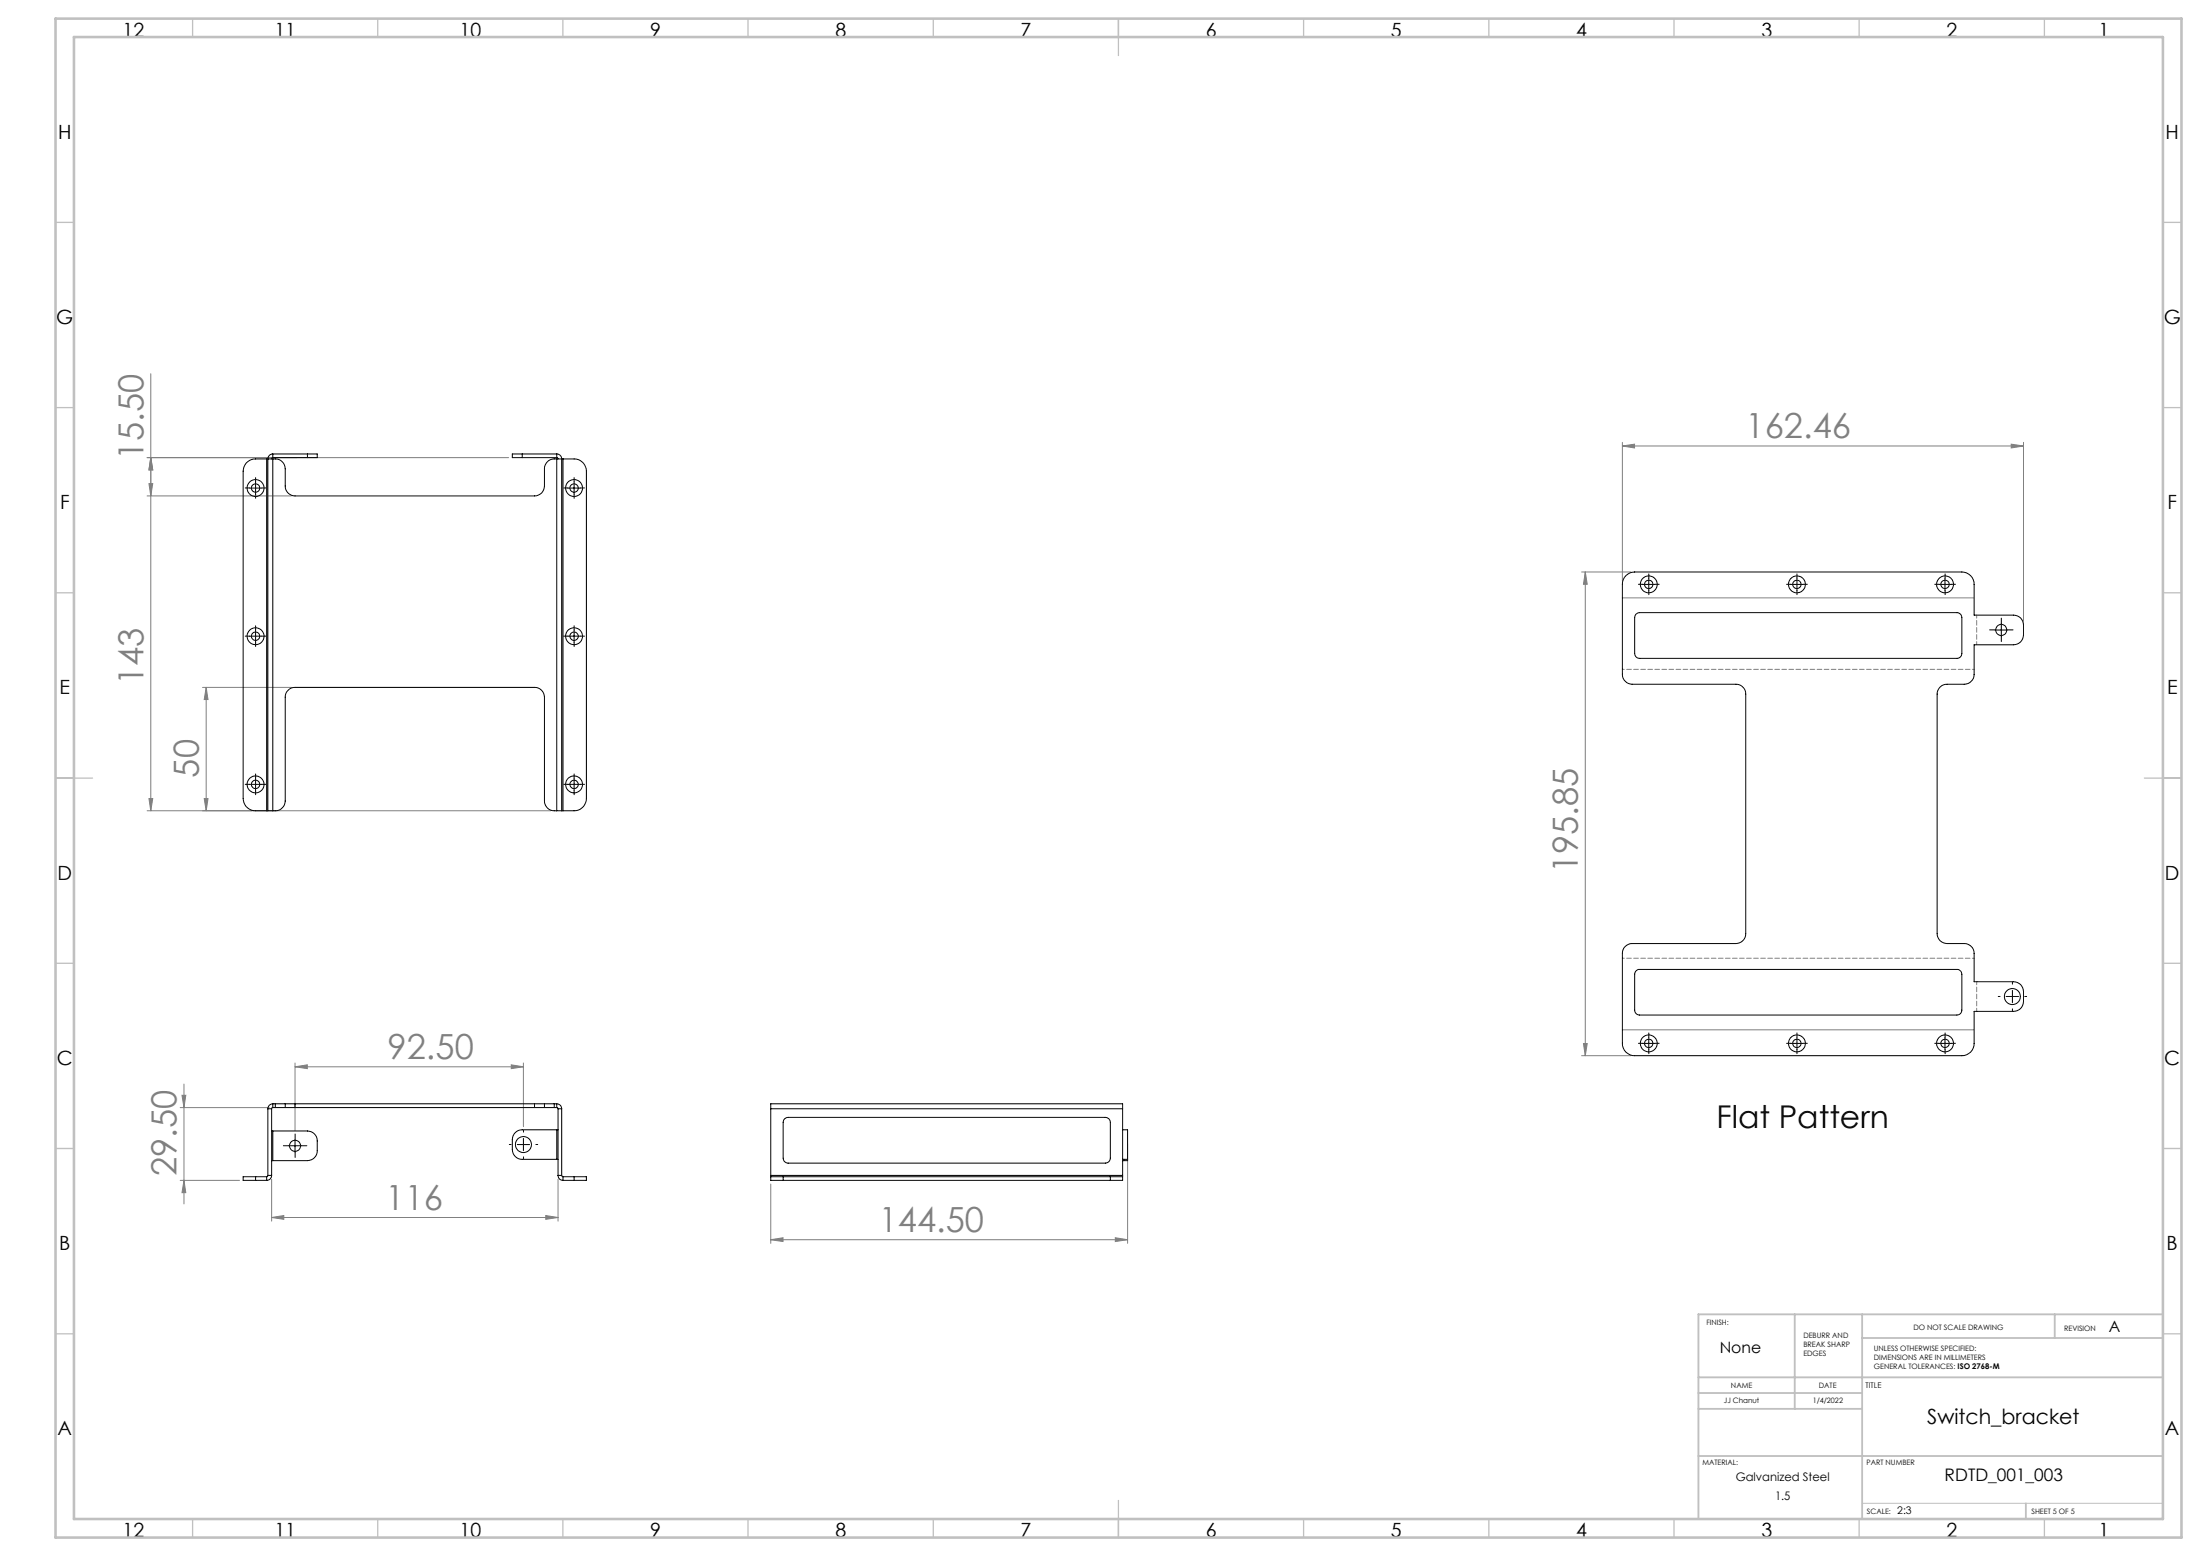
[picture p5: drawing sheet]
<svg xmlns="http://www.w3.org/2000/svg" width="594mm" height="420mm" viewBox="0 0 594 420" stroke-linecap="round" stroke-linejoin="round" font-family="sans-serif">
<g fill="none" stroke="#808080" stroke-width=".27">
<path d="M40.7 100.9v117.9M438 119.4v37.3M543 119.9l3.3 .5-3.3 .5zM546.3 119.4v48.3M39.7 123.5h97.6M39.7 133.9h39M40.2 130.5h1l-.5 3.4zM40.7 123.5l.5 3.3h-1zM438 120.4l3.3-.5v1zM438 120.4h108.3M427 154.4h13.4M428 154.4l.6 3.3h-1.1z"/>
<path d="M428 154.4v130.6M438 161.4h95M54.7 185.5h24M55.7 185.5v33.3M55.7 185.5l.5 3.3h-1.1zM39.7 218.8h109M40.2 215.6h1l-.5 3.2zM55.1 215.6h1.1l-.5 3.2zM438 278h95M48.6 299h24.1M49.1 295.6h1.1l-.5 3.4zM49.7 292.6v32.4"/>
<path d="M79.7 288l3.3-.6v1zM79.7 286.9v18.2M79.7 288h61.6M138 287.4l3.3 .6-3.3 .4zM141.3 286.9v17.2M427 285h13.4M427.5 281.7h1.1l-.6 3.3zM48.6 318.6h16.1M49.7 318.6l.5 3.3h-1.1zM73.3 318.3v11.3M150.7 318.3v11.3M208.1 319.6v16"/>
<path d="M304.4 308.8v26.8M73.3 328.6l3.3-.5v1zM73.3 328.6h77.4M147.4 328.1l3.3 .5-3.3 .5zM208.1 334.6l3.3-.5v1zM208.1 334.6h96.3M301.1 334.1l3.3 .5-3.3 .5z"/>
</g>
<g fill="none" stroke="#000" stroke-width=".27" stroke-dasharray="30.5 1.3 1.3 1.3">
<path d="M67.3 131.7h-1.1M69 130v-1.1M69 133.4v1.1M70.7 131.7h1.1M153.3 131.7h-1.1M155 130v-1.1M155 133.4v1.1M156.7 131.7h1.1M443.5 157.7h-1.1M445.2 159.4v1.1M445.2 156v-1.1M446.8 157.7h1.2"/>
<path d="M483.5 157.7h-1.1M485.2 159.4v1.1M485.2 156v-1.1M486.8 157.7h1.2M523.5 157.7h-1.1M525.2 159.4v1.1M525.2 156v-1.1M526.8 157.7h1.2M67.3 171.7h-1.1M69 170v-1.1M69 173.4v1.1M70.7 171.7h1.1"/>
<path d="M153.3 171.7h-1.1M155 170v-1.1M155 173.4v1.1M156.7 171.7h1.1M538.7 170h-1.5M540.4 171.7v1.5M540.4 168.4v-1.5M542 170h1.5M67.3 211.7h-1.1M69 210v-1.1M69 213.4v1.1M70.7 211.7h1.1"/>
<path d="M153.3 211.7h-1.1M155 210v-1.1M155 213.4v1.1M156.7 211.7h1.1M445.2 280v-1.2M485.2 280v-1.2M525.2 280v-1.2M540 269h-.5M543.4 272.3v.5M543.4 265.6v-.5M546.7 269h.5M443.5 281.6h-1.1"/>
<path d="M445.2 283.3v1.1M446.8 281.6h1.2M483.5 281.6h-1.1M485.2 283.3v1.1M486.8 281.6h1.2M523.5 281.6h-1.1M525.2 283.3v1.1M526.8 281.6h1.2M78 309.3h-1.5M79.7 307.6v-1.5M79.7 310.9v1.5M81.3 309.3h1.5"/>
<path d="M138 308.9h-.5M141.3 305.6v-.5M141.3 312.3v.5M144.7 308.9h.5"/>
</g>
<g fill="none" stroke="#000" stroke-width=".27">
<path d="M67.3 131.7h3.4M69 130.1v3.3M153.3 131.7h3.4M155 130.1v3.3M443.5 157.7h3.3M445.2 156.1v3.3M483.5 157.7h3.3M485.2 156.1v3.3M523.5 157.7h3.3M525.1 156.1v3.3M67.3 171.7h3.4M69 170.1v3.3"/>
<path d="M153.3 171.7h3.4M155 170.1v3.3M538.7 170.1h3.3M540.3 168.4v3.3M67.3 211.7h3.4M69 210.1v3.3M153.3 211.7h3.4M155 210.1v3.3M445.2 280v3.3M485.2 280v3.3M525.1 280v3.3M541.7 269h3.3"/>
<path d="M543.3 267.3v3.4M443.5 281.6h3.3M483.5 281.6h3.3M523.5 281.6h3.3M78 309.3h3.3M79.7 307.6v3.4M139.7 308.9h3.3M141.3 307.3v3.3"/>
</g>
<path d="M438 180.7h95M533 258.7h-95" fill="none" stroke="#808080" stroke-width=".27" stroke-dasharray="1.3 .6" stroke-dashoffset=".8"/>
<path d="M533.7 166v8M533.7 265v8" fill="none" stroke="#808080" stroke-width=".27" stroke-dasharray="1.3 .6" stroke-dashoffset=".4"/>
<path d="M502.8 405.8h81.2" fill="none" stroke="#c0c0c0" stroke-width=".27"/>
<g fill="none" stroke="#c0c0c0" stroke-width=".35">
<path d="M52 5v5M102 5v5M152 5v5M202 5v5M252 5v5M302 5v10M352 5v5M402 5v5M452 5v5M502 5v5M552 5v5M15 60h5"/>
<path d="M584 60h5M15 110h5M584 110h5M15 160h5M584 160h5M15 210h10M579 210h10M15 260h5M584 260h5M15 310h5M584 310h5M15 360h5"/>
<path d="M584 360h5M52 410v5M102 410v5M152 410v5M202 410v5M252 410v5M302 405v10M352 410v5M402 410v5M452 410v5M502 410v5M552 410v5"/>
</g>
<path d="M484.6 354.8v25.5M502.8 354.8v55.2M554.8 354.8v6.4M584 354.8h-125.4v55.2M458.6 371.8h125.4M458.6 376h44.2M502.8 361.2h81.2M458.6 380.3h44.2M458.6 393h125.4M547 405.8v4.2" fill="none" stroke="#c0c0c0" stroke-width=".5"/>
<path d="M15 5h574v410h-574zM20 10h564v400h-564z" fill="none" stroke="#c0c0c0" stroke-width=".7"/>
<g fill="#808080">
<path d="M79.7 288l3.3-.6v1zM138 287.4l3.3 .6-3.3 .4zM73.3 328.6l3.3-.5v1zM147.4 328.1l3.3 .5-3.3 .5z"/>
<path d="M438 120.4l3.3-.5v1zM543 119.9l3.3 .5-3.3 .5z"/>
<path d="M40.2 130.5h1l-.5 3.4zM40.7 123.5l.5 3.3h-1z"/>
<path d="M40.7 123.5l.5 3.3h-1zM40.2 215.6h1l-.5 3.2z"/>
<path d="M49.1 295.6h1.1l-.5 3.4zM49.7 318.6l.5 3.3h-1.1zM55.7 185.5l.5 3.3h-1.1zM55.1 215.6h1.1l-.5 3.2z"/>
<path d="M428 154.4l.6 3.3h-1.1zM427.5 281.7h1.1l-.6 3.3z"/>
<path d="M208.1 334.6l3.3-.5v1zM301.1 334.1l3.3 .5-3.3 .5z"/>
</g>
<g fill="none" stroke="#000" stroke-width=".27">
<path d="M72 123.9h.3M72 123.9h-3a3.3 3.3 0 0 0-3.3 3.3v88.3a3.3 3.3 0 0 0 3.3 3.3h3M72 123.9v94.9M72.3 123.9h1.4M72.3 123.9v94.9M73.7 123.9a2.77 2.77 0 0 1 3.3 2.6v4.7a2.65 2.65 0 0 0 2.7 2.7h64.6a2.65 2.65 0 0 0 2.7-2.7v-4.7a2.75 2.75 0 0 1 3.3-2.6M73.7 123.5l-.4 .4M73.7 122.5a1.33 1.33 0 0 0-1.4 1.4M73.7 122.5v1M73.7 123.9v94.9M73.7 123.5h9.3M73.7 122.5h9.3"/>
<path d="M83 122.5h2.7v1h-2.7M83 122.5v1M141 122.5h-2.7v1h2.7M141 123.5h9.3M141 122.5v1M141 122.5h9.3M150.3 123.9h1.4M150.3 122.5a1.33 1.33 0 0 1 1.4 1.4M150.3 123.5l.4 .4M150.3 122.5v1M150.3 123.9v94.9M151.7 123.9h.3"/>
<path d="M151.7 123.9v94.9M152 123.9h3a3.3 3.3 0 0 1 3.3 3.3v88.3a3.3 3.3 0 0 1-3.3 3.3h-3M152 123.9v94.9M439 155.4a3.3 3.3 0 0 1 2.4-1h88.3a3.3 3.3 0 0 1 3.3 3.3v8.3h10.7a2.65 2.65 0 0 1 2.6 2.7v2.7a2.65 2.65 0 0 1-2.6 2.6h-10.7v8a2.71 2.71 0 0 1-2.6 2.7h-4.7a2.65 2.65 0 0 0-2.7 2.6v64.7a2.65 2.65 0 0 0 2.7 2.7h4.7a2.65 2.65 0 0 1 2.6 2.6v7.7h10.7a2.65 2.65 0 0 1 2.6 2.7v2.6a2.65 2.65 0 0 1-2.6 2.7h-10.7v8.6a3.3 3.3 0 0 1-3.3 3.4h-88.3a3.3 3.3 0 0 1-3.4-3.4v-24.3a2.65 2.65 0 0 1 2.7-2.6h28a2.65 2.65 0 0 0 2.6-2.7v-64.7a2.65 2.65 0 0 0-2.6-2.6h-28a2.71 2.71 0 0 1-2.7-2.7v-24.3a3.3 3.3 0 0 1 1-2.3zM441.7 165.8l1-.4h85.7a1.33 1.33 0 0 1 1.3 1.3v9.7a1.33 1.33 0 0 1-1.3 1.3h-85.7a1.33 1.33 0 0 1-1.3-1.3v-9.7zM72 218.8h.3M72.3 218.8h1.4M73.7 218.8a2.77 2.77 0 0 0 3.3-2.6v-28a2.65 2.65 0 0 1 2.7-2.7h64.6a2.65 2.65 0 0 1 2.7 2.7v28a2.75 2.75 0 0 0 3.3 2.6M150.3 218.8h1.4M151.7 218.8h.3M441.6 262.2l.8-.5h86a1.33 1.33 0 0 1 1.3 1.3v9.6a1.33 1.33 0 0 1-1.3 1.4h-85.7a1.33 1.33 0 0 1-1.3-1.4v-9.6zM72.3 299.3h1"/>
<path d="M72.3 299.3v18M73.3 299.3v18M73.7 297.9a1.33 1.33 0 0 0-1.4 1.4M73.7 299l-.4 .3M73.7 297.9v1.1M73.7 297.9h.6M73.7 299h.6M74.3 299h2.7M74.3 297.9h2.7M74.3 297.9v1.1M77 299h2.7M77 297.9h2.7"/>
<path d="M77 297.9v1.1M79.7 297.9h64.6M79.7 299h64.6M79.7 297.9v1.1M144.3 299h2.7M144.3 297.9h2.7M144.3 297.9v1.1M147 299h2.6M147 297.9h2.6M147 297.9v1.1M149.6 297.9h.7M149.6 299h.7"/>
<path d="M149.6 297.9v1.1M150.3 299l.4 .3M150.3 297.9a1.33 1.33 0 0 1 1.4 1.4M150.3 297.9v1.1M150.7 299.3h1M150.7 299.3v18M151.7 299.3v18M208.1 299.3v-1.4h95v1.4M208.1 299.3h95M208.1 299.3v18M303.1 299.3v18M69 317.6h-3.3v1h3.3"/>
<path d="M69 317.6h3M69 318.6h3M69 317.6v1M72 317.6v1M72.3 317.3l-.3 .3M72.3 317.3h1M73.3 317.3a1.33 1.33 0 0 1-1.3 1.3M73.3 313.3h.4M73.3 305.3h.4M73.7 305.3h9.3a2.65 2.65 0 0 1 2.7 2.7v2.6a2.65 2.65 0 0 1-2.7 2.7h-9.3M73.7 305.3v8M150.3 312.9h.4"/>
<path d="M150.3 305h.4M150.3 305h-9.3a2.65 2.65 0 0 0-2.7 2.6v2.7a2.65 2.65 0 0 0 2.7 2.6h9.3M150.3 305v7.9M150.7 317.3a1.33 1.33 0 0 0 1.3 1.3M150.7 317.3h1M151.7 317.3l.3 .3M152 317.6v1M152 317.6h3M152 318.6h3M155 317.6h3.3v1h-3.3M155 317.6v1M208.1 317.6h3.4"/>
<path d="M208.1 317.6v1h3.4M208.1 317.3v.3M208.1 317.3h95M211.5 317.6h88.3M211.5 318.6h88.3M211.5 317.6v1M211.8 302l1-.4h85.7a1.33 1.33 0 0 1 1.3 1.3v9.7a1.33 1.33 0 0 1-1.3 1.4h-85.7a1.33 1.33 0 0 1-1.3-1.4v-9.7zM299.8 317.6h3.3M299.8 317.6v1M303.1 317.6v1h-3.3M303.1 317.3v.3M303.1 305h1.3v7.9"/>
<path d="M303.1 312.9h1.3M303.1 313.3h.4M303.5 312.9v.4M304.4 312.9v.4h-.9"/>
<circle cx="69" cy="131.7" r="2.28"/>
<circle cx="69" cy="131.7" r="1.15"/>
<circle cx="155" cy="131.7" r="2.29"/>
<circle cx="155" cy="131.7" r="1.14"/>
<circle cx="445.2" cy="157.7" r="2.29"/>
<circle cx="445.2" cy="157.7" r="1.13"/>
<circle cx="485.2" cy="157.7" r="1.13"/>
<circle cx="485.2" cy="157.7" r="2.29"/>
<circle cx="525.1" cy="157.7" r="1.13"/>
<circle cx="525.2" cy="157.7" r="2.29"/>
<circle cx="69" cy="171.7" r="2.28"/>
<circle cx="69" cy="171.7" r="1.15"/>
<circle cx="155" cy="171.7" r="2.29"/>
<circle cx="155" cy="171.7" r="1.14"/>
<circle cx="540.3" cy="170" r="1.51"/>
<circle cx="69" cy="211.7" r="2.28"/>
<circle cx="69" cy="211.7" r="1.13"/>
<circle cx="155" cy="211.7" r="2.29"/>
<circle cx="155" cy="211.7" r="1.12"/>
<circle cx="543.3" cy="269" r="2.17"/>
<circle cx="445.2" cy="281.6" r="2.28"/>
<circle cx="445.2" cy="281.6" r="1.13"/>
<circle cx="485.2" cy="281.6" r="2.28"/>
<circle cx="485.2" cy="281.6" r="1.13"/>
<circle cx="525.1" cy="281.6" r="1.13"/>
<circle cx="525.2" cy="281.6" r="2.28"/>
<circle cx="79.7" cy="309.3" r="1.5"/>
<circle cx="141.3" cy="308.9" r="2.16"/>
</g>
<g font-size="9.3" fill="#808080">
<text x="471.3" y="118.4">162.46</text>
<text x="38.7" y="124.2" transform="rotate(-90 38.7 124.2)">15.50</text>
<text x="38.7" y="184.9" transform="rotate(-90 38.7 184.9)">143</text>
<text x="53.7" y="209.9" transform="rotate(-90 53.7 209.9)">50</text>
<text x="426" y="235.7" transform="rotate(-90 426 235.7)">195.85</text>
<text x="104.7" y="285.9">92.50</text>
<text x="47.7" y="317.5" transform="rotate(-90 47.7 317.5)">29.50</text>
<text x="104.1" y="326.6">116</text>
<text x="237.3" y="332.6">144.50</text>
</g>
<text font-size="8.5" x="463.5" y="304.3">Flat Pattern</text>
<text font-size="5.6" x="520.4" y="384.5">Switch_bracket</text>
<g font-size="5.3">
<text x="33.1" y="9.9">12</text>
<text x="74.1" y="9.9">11</text>
<text x="124.1" y="9.9">10</text>
<text x="175.6" y="9.9">9</text>
<text x="225.6" y="9.9">8</text>
<text x="275.6" y="9.9">7</text>
<text x="325.6" y="9.9">6</text>
<text x="375.6" y="9.9">5</text>
<text x="425.6" y="9.9">4</text>
<text x="475.6" y="9.9">3</text>
<text x="525.6" y="9.9">2</text>
<text x="566.6" y="9.9">1</text>
<text x="15.7" y="37.4">H</text>
<text x="584.7" y="37.4">H</text>
<text x="15.2" y="87.4">G</text>
<text x="584.2" y="87.4">G</text>
<text x="16.2" y="137.4">F</text>
<text x="585.2" y="137.4">F</text>
<text x="16.1" y="187.4">E</text>
<text x="585.1" y="187.4">E</text>
<text x="15.5" y="237.4">D</text>
<text x="584.5" y="237.4">D</text>
<text x="15.4" y="287.4">C</text>
<text x="584.4" y="287.4">C</text>
<text x="16" y="337.4">B</text>
<text x="585" y="337.4">B</text>
<text x="15.5" y="387.4">A</text>
<text x="584.5" y="387.4">A</text>
<text x="33.1" y="414.9">12</text>
<text x="74.1" y="414.9">11</text>
<text x="124.1" y="414.9">10</text>
<text x="175.6" y="414.9">9</text>
<text x="225.6" y="414.9">8</text>
<text x="275.6" y="414.9">7</text>
<text x="325.6" y="414.9">6</text>
<text x="375.6" y="414.9">5</text>
<text x="425.6" y="414.9">4</text>
<text x="475.6" y="414.9">3</text>
<text x="525.6" y="414.9">2</text>
<text x="566.6" y="414.9">1</text>
</g>
<text font-size="4.7" x="525.1" y="399.7">RDTD_001_003</text>
<g font-size="4.2">
<text x="569.3" y="359.6">A</text>
<text x="464.3" y="365.2">None</text>
</g>
<g font-size="3.2">
<text x="468.7" y="399.7">Galvanized Steel</text>
<text x="479.3" y="404.8">1.5</text>
</g>
<text font-size="2.8" x="512.3" y="408.6">2:3</text>
<text font-size="2.1" x="503.7" y="374.6">TITLE</text>
<g font-size="2">
<text x="460.8" y="357.6">FINISH:</text>
<text x="516.6" y="359">DO NOT SCALE DRAWING</text>
<text x="557.3" y="359.2">REVISION</text>
<text x="486.9" y="361.1">DEBURR AND</text>
<text x="486.9" y="363.6">BREAK SHARP</text>
<text x="506" y="364.6">UNLESS OTHERWISE SPECIFIED:</text>
<text x="486.9" y="366.1">EDGES</text>
<text x="506" y="367.1">DIMENSIONS ARE IN MILLIMETERS</text>
<text x="506" y="369.6">GENERAL TOLERANCES: ISO 2768-M</text>
<text x="467.4" y="374.6">NAME</text>
<text x="491.1" y="374.6">DATE</text>
<text x="465.5" y="378.7">JJ Chanut</text>
<text x="489.4" y="378.6">1/4/2022</text>
<text x="459.6" y="395.5">MATERIAL:</text>
<text x="504" y="395.5">PART NUMBER</text>
<text x="504.1" y="408.6">SCALE:</text>
<text x="548.5" y="408.6">SHEET 5 OF 5</text>
</g>
</svg>
